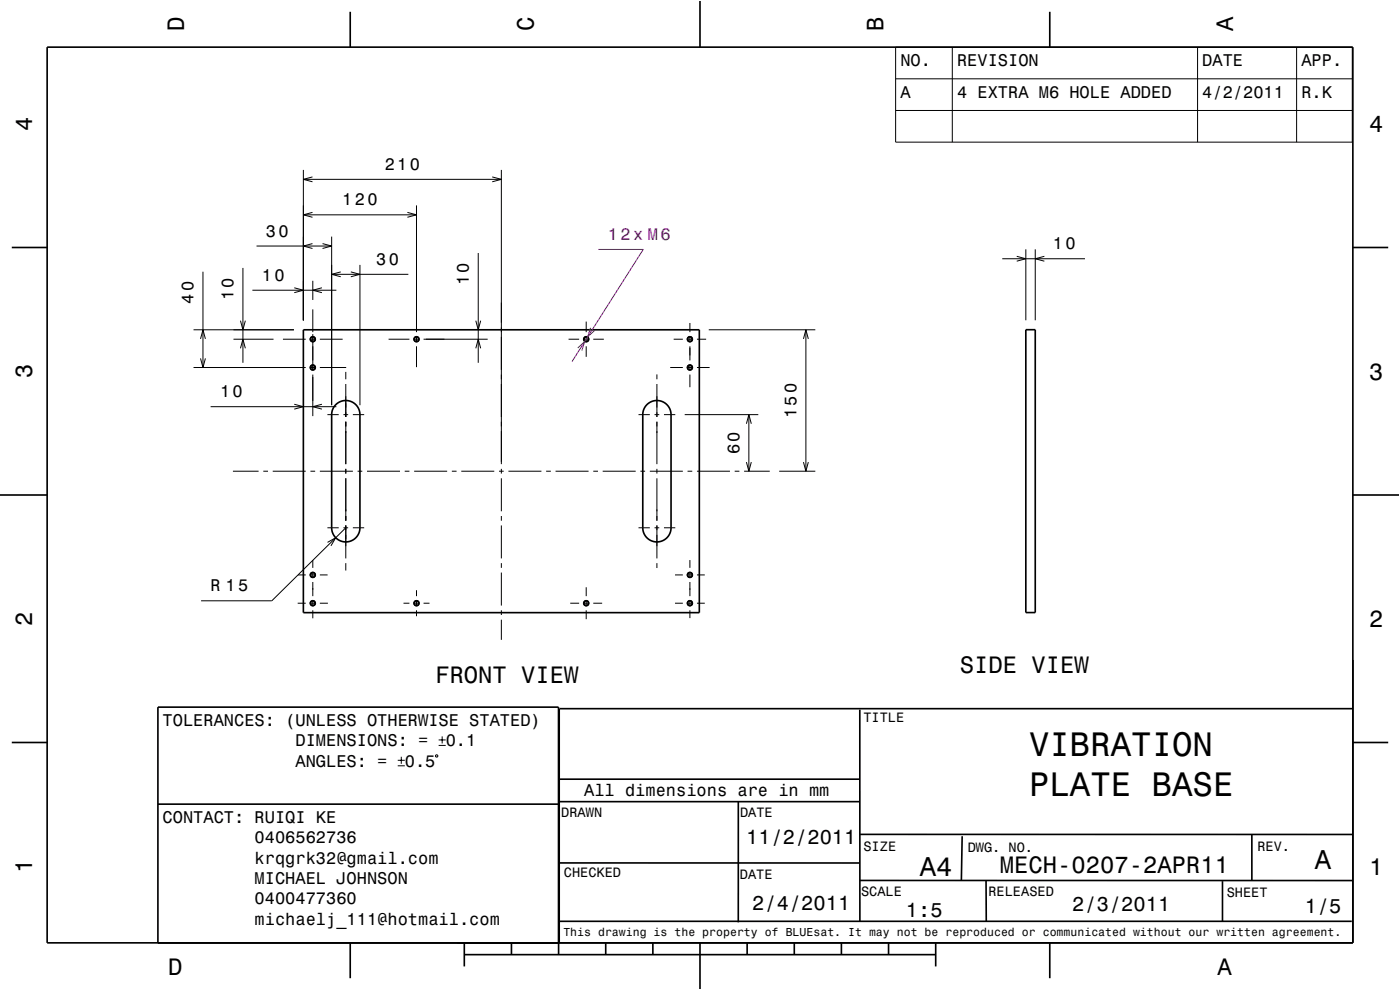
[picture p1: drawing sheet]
<svg xmlns="http://www.w3.org/2000/svg" width="297mm" height="210mm" viewBox="0 0 297 210" stroke-linecap="round" stroke-linejoin="round" font-family="sans-serif">
<g fill="none" stroke="#000" stroke-width=".21">
<path d="M190 10h96.9v20.2h-96.9zM190 16.7h96.9M202 10v20.2M254.1 10v20.2M275.1 10v20.2M64.4 36v32M64.4 38h42M66.3 37.5l-1.9 .5 1.9 .6M104.4 37.5l2 .5-2 .6M106.4 36v62.5M190 23.4h96.9M43.1 57.6v20.4"/>
<path d="M51.5 56.8v20.2M54.4 52.2h16M64.4 45.6h24M66.3 45.1l-1.9 .5 1.9 .5M66.3 51.7l-1.9 .5 1.9 .5M66.4 59.6v4M68.4 51.7l2 .5-2 .5M70.4 50.2v35.8M70.4 58.2h16.2M72.3 57.7l-1.9 .5 1.9 .5M74.4 57.7l2 .5-2 .5M76.4 56.2v29.8"/>
<path d="M86.4 45.1l2 .5-2 .5M88.4 43.6v26.9M101.5 53.7v23.3M212.6 54.9h17.6M215.7 54.4l1.9 .5-1.9 .5M217.6 52.9v15M219.6 52.9v15M221.6 54.4l-2 .5 2 .5M41.1 78h23.8M41.1 70h21.3M42.5 76l.6 2 .5-2M42.5 71.9l.6-1.9 .5 1.9"/>
<path d="M49.5 72h8.5M51 73.9l.5-1.9 .5 1.9M51 68l.5 2 .5-2M53.5 61.6h17.9M60 72h4.9M62.4 61l2 .6-2 .5M65.9 78h1M65.9 72h1M66.4 65.6v4.9M66.4 70.9v7.6M66.4 79.5v8.8M67.9 78h5.5"/>
<path d="M67.9 72h4.8M68.3 61l-1.9 .6 1.9 .5M73.4 78.9v1.6M82.4 72h4.5M87.9 72h1M88.4 71.5v1M88.4 73.5v4.4M89.9 72h13.6M100.9 73.9l.6-1.9 .5 1.9M100.9 68l.6 2 .5-2M120.6 72h2.3M123.9 72h1"/>
<path d="M124.4 68.2v2.3M124.4 71.5v1M124.4 73.5v2.2M125.9 72h2.2M139.4 79.4v1.1M142.2 78h2.7M142.9 72h2M145.9 78h1M145.9 72h1M146.4 68.5v2M146.4 71.5v1M146.4 73.5v3"/>
<path d="M146.4 77.5v1M146.4 79.5v2.6M147.9 78h2.6M147.9 72h1.9M150.4 70h22.6M170.4 71.9l.6-1.9 .5 1.9M171 70v30M44.7 86.3h26.7M49.4 100h5.5M55.9 100h1M57.9 100h7M62.4 85.8l2 .5-2 .5"/>
<path d="M65.9 100h1M67.9 100h7M68.3 85.8l-1.9 .5 1.9 .5M69.5 88h2.4M72.9 88h1M73.4 81.5v7M73.4 89.5v9M73.4 99.5v1M74.9 88h2.4M75.9 100h1M77.9 100h7M85.9 100h1"/>
<path d="M87.9 100h7M95.9 100h1M97.9 100h7M105.9 100h1M106.4 99.5v1M107.9 100h7M115.9 100h1M117.9 100h7M125.9 100h1M127.9 100h7M135.5 88h2.4M135.9 100h1"/>
<path d="M137.9 100h7M138.9 88h1M139.4 81.5v7M139.4 89.5v9M139.4 99.5v1M140.9 88h2.4M145.3 88h15.6M145.9 100h1M147.9 100h7M155.9 100h1M157.9 100h5.4M158.3 89.9l.6-1.9 .5 1.9"/>
<path d="M158.3 98l.6 2 .5-2M158.9 88v12M165.3 100h7.7M170.4 98l.6 2 .5-2M66.4 118.8v1.7M69.5 112h2.4M69.5 115.1l1.7-1-1 1.7M72.9 112h1M73.4 119.5v1.5M73.4 101.5v9M73.4 111.5v7M73.4 112l-15.7 15.4h-15"/>
<path d="M74.9 112h2.4M106.4 101.5v7M106.4 109.5v1M106.4 111.5v7M106.4 119.5v1M135.5 112h2.4M138.9 112h1M139.4 119.5v1M139.4 101.5v9M139.4 111.5v7M140.9 112h2.4M146.4 118.8v1.7"/>
<path d="M63.2 128h1.7M63.2 122h1.7M65.9 122h1M65.9 128h1M66.4 121.5v1M66.4 123.5v3M66.4 127.5v1M66.4 129.5v1.7M67.9 122h1.6M67.9 128h1.7M85.6 128h1.3M87.9 128h1"/>
<path d="M88.4 125.2v1.3M88.4 127.5v1M88.4 129.5v1.2M89.9 128h1.2M106.4 121.5v7M106.4 129.5v1M106.4 131.5v4.2M121 128h1.9M123.9 128h1M124.4 124.6v1.9M124.4 127.5v1M124.4 129.5v1.8"/>
<path d="M125.9 128h1.8M143.2 122h1.7M143.2 128h1.7M145.9 122h1M145.9 128h1M146.4 121.5v1M146.4 123.5v3M146.4 127.5v1M146.4 129.5v1.6M147.9 122h1.6M147.9 128h1.6M93.1 158.1h1.5"/>
<path d="M93.1 157h1.5M93.8 156.2v1.5M84.4 162.4h1.5M84.4 161.3h1.5M85.1 160.5v1.5M92.4 160.3l.3-.2 .2 .3-.3 .2z"/>
<circle cx="66.4" cy="72" r=".6"/>
<circle cx="66.4" cy="78" r=".6"/>
<circle cx="88.4" cy="72" r=".6"/>
<circle cx="124.4" cy="72" r=".6"/>
<circle cx="146.4" cy="78" r=".6"/>
<circle cx="146.4" cy="72" r=".6"/>
<circle cx="66.4" cy="122" r=".6"/>
<circle cx="66.4" cy="128" r=".6"/>
<circle cx="88.4" cy="128" r=".6"/>
<circle cx="124.4" cy="128" r=".6"/>
<circle cx="146.4" cy="122" r=".6"/>
<circle cx="146.4" cy="128" r=".6"/>
</g>
<g fill="none" stroke="#000" stroke-width=".35">
<path d="M10 10h277v190h-277zM74.3 2.5v7.5M148.5 0v10M222.7 2.5v7.5M2.5 52.5h7.5M287 52.5h7.5M64.4 70h84v60h-84zM217.6 69.9h2v60h-2zM71.3 85.8a3 3 0 0 1 3.2-.6 3 3 0 0 1 1.9 2.8v24a3 3 0 0 1-3 3 3 3 0 0 1-3-3v-24.2a3 3 0 0 1 .9-2zM137.3 85.8a3 3 0 0 1 3.2-.6 3 3 0 0 1 1.9 2.8v24a3 3 0 0 1-3 3 3 3 0 0 1-3-3v-24.2a2.99 2.99 0 0 1 .9-2zM0 105h10M287 105h10"/>
<path d="M2.5 157.5h7.5M118.6 150.3v49.6M118.8 150.3h168.2M182.4 150.5v44.9M287 157.5h7.5M33.5 170.6h85M118.5 170h63.8M118.7 165.3h63.6M156.6 170.1v25.6M182.5 177h104.5M204.1 177.4l-.2 9.3M265.6 177.1v9.7"/>
<path d="M118.5 195.4h168.3M118.8 183l63.5 .1M182.4 186.8h104.5M209.2 186.7v8.7M259.3 186.9v8.5M74.3 200v7.5M98.5 202.5h100M98.5 200v5M108.5 200v2.5M118.5 200h-85v-50h85v52.5M128.5 200v2.5M138.5 200v2.5"/>
<path d="M148.5 200v10M158.5 200v2.5M168.5 200v2.5M178.5 200v2.5M188.5 200v2.5M198.5 200v5M222.7 200v7.5"/>
<circle cx="66.4" cy="78" r=".49"/>
<circle cx="66.4" cy="72" r=".49"/>
<circle cx="88.4" cy="72" r=".49"/>
<circle cx="124.4" cy="72" r=".49"/>
<circle cx="146.4" cy="72" r=".49"/>
<circle cx="146.4" cy="78" r=".49"/>
<circle cx="66.4" cy="128" r=".49"/>
<circle cx="66.4" cy="122" r=".49"/>
<circle cx="88.4" cy="128" r=".49"/>
<circle cx="124.4" cy="128" r=".49"/>
<circle cx="146.4" cy="128" r=".49"/>
<circle cx="146.4" cy="122" r=".49"/>
</g>
<path d="M0 0h297v210h-297" fill="none" stroke="#fff" stroke-width=".21"/>
<path d="M127 52.9h9.5l-15.1 23.8M122.6 73.8l1.4-1.3-.6 1.9M125.3 69.5l-.6 1.9 1.5-1.3" fill="none" stroke="#800080" stroke-width=".21"/>
<g font-size="7.2">
<text x="218.3" y="160.3">VIBRATION</text>
<text x="218.3" y="168.9">PLATE BASE</text>
</g>
<g font-size="5.8">
<text x="195.1" y="185.9">A4</text>
<text x="278.9" y="184.3">A</text>
</g>
<g font-size="5">
<text x="39" y="6.5" transform="rotate(-90 39 6.5)">D</text>
<text x="113.2" y="6.5" transform="rotate(-90 113.2 6.5)">C</text>
<text x="187.4" y="6.5" transform="rotate(-90 187.4 6.5)">B</text>
<text x="261.6" y="6.5" transform="rotate(-90 261.6 6.5)">A</text>
<text x="6.8" y="27.8" transform="rotate(-90 6.8 27.8)">4</text>
<text x="290.5" y="28.1">4</text>
<text x="6.8" y="80.3" transform="rotate(-90 6.8 80.3)">3</text>
<text x="290.5" y="80.6">3</text>
<text x="6.8" y="132.8" transform="rotate(-90 6.8 132.8)">2</text>
<text x="290.5" y="133.1">2</text>
<text x="203.6" y="142.8">SIDE VIEW</text>
<text x="92.4" y="144.8">FRONT VIEW</text>
<text x="6.8" y="185.3" transform="rotate(-90 6.8 185.3)">1</text>
<text x="212.1" y="185.1">MECH-0207-2APR11</text>
<text x="290.5" y="185.6">1</text>
<text x="35.7" y="206.8">D</text>
<text x="258.3" y="206.8">A</text>
</g>
<g font-size="4.3">
<text x="158.3" y="179">11/2/2011</text>
<text x="159.6" y="193">2/4/2011</text>
<text x="192.2" y="194.6">1:5</text>
<text x="227.5" y="193.3">2/3/2011</text>
<text x="276.8" y="193.7">1/5</text>
</g>
<g font-size="3.6">
<text x="191" y="14">NO.</text>
<text x="203" y="14">REVISION</text>
<text x="255.1" y="14">DATE</text>
<text x="276.1" y="14">APP.</text>
<text x="191" y="20.7">A</text>
<text x="203" y="20.7">4 EXTRA M6 HOLE ADDED</text>
<text x="255.1" y="20.7">4/2/2011</text>
<text x="276.1" y="20.7">R.K</text>
<text x="81.6" y="36">210</text>
<text x="72.6" y="43.6">120</text>
<text x="56.4" y="50.2">30</text>
<text x="223.3" y="52.9">10</text>
<text x="55.5" y="59.6">10</text>
<text x="79.8" y="56.2">30</text>
<text x="41.1" y="64.5" transform="rotate(-90 41.1 64.5)">40</text>
<text x="49.5" y="63.7" transform="rotate(-90 49.5 63.7)">10</text>
<text x="99.5" y="60.5" transform="rotate(-90 99.5 60.5)">10</text>
<text x="46.7" y="84.3">10</text>
<text x="169" y="88.7" transform="rotate(-90 169 88.7)">150</text>
<text x="156.9" y="96.4" transform="rotate(-90 156.9 96.4)">60</text>
<text x="44.7" y="125.4">R 15</text>
<text x="34.5" y="154">TOLERANCES: (UNLESS OTHERWISE STATED)</text>
<text x="62.7" y="158.3">DIMENSIONS: =</text>
<text x="94.6" y="158.3">0.1</text>
<text x="62.7" y="162.6">ANGLES: =</text>
<text x="85.9" y="162.6">0.5</text>
<text x="123.9" y="168.9">All dimensions are in mm</text>
<text x="34.5" y="174.5">CONTACT: RUIQI KE</text>
<text x="54" y="178.9">0406562736</text>
<text x="54" y="183.2">krqgrk32@gmail.com</text>
<text x="54" y="187.5">MICHAEL JOHNSON</text>
<text x="54" y="191.8">0400477360</text>
<text x="54" y="196.1">michaelj_111@hotmail.com</text>
</g>
<text font-size="3.6" fill="#800080" x="129" y="50.9">12x M6</text>
<g font-size="2.9">
<text x="183.2" y="153.2">TITLE</text>
<text x="119.1" y="173.3">DRAWN</text>
<text x="157" y="173.3">DATE</text>
<text x="183.2" y="180.5">SIZE</text>
<text x="205.3" y="180.7">DWG. NO.</text>
<text x="266.7" y="180.5">REV.</text>
<text x="119.6" y="186.1">CHECKED</text>
<text x="157" y="186.5">DATE</text>
<text x="182.7" y="190">SCALE</text>
<text x="209.7" y="190.1">RELEASED</text>
<text x="260.2" y="190.2">SHEET</text>
</g>
<text font-size="2.4" x="119.5" y="198.6">This drawing is the property of BLUEsat. It may not be reproduced or communicated without our written agreement.</text>
</svg>
